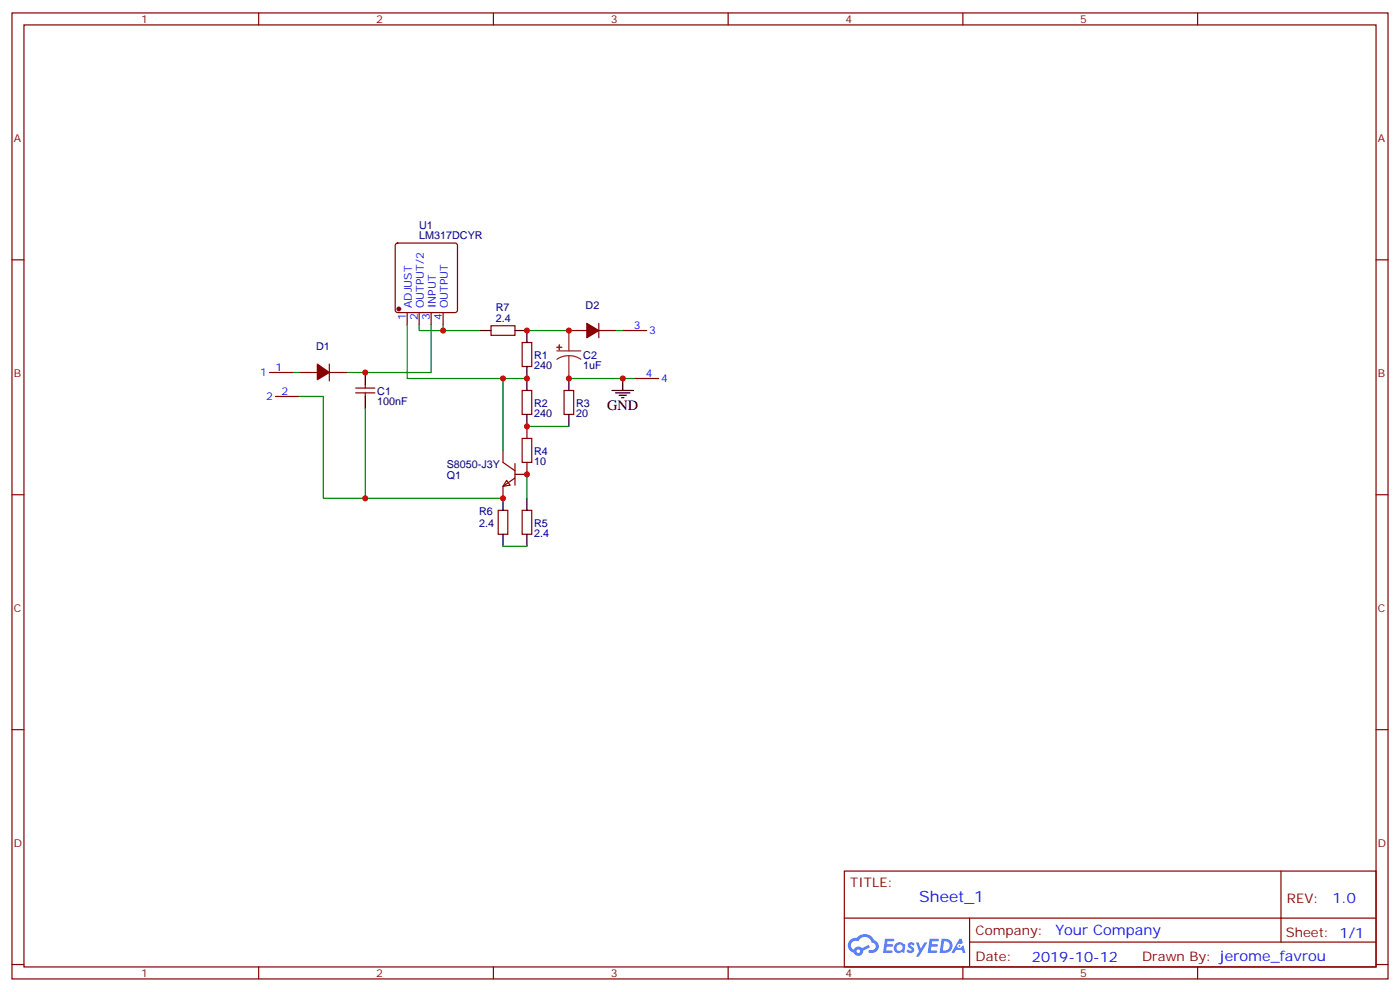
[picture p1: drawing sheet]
<svg xmlns="http://www.w3.org/2000/svg" width="412mm" height="292mm" viewBox="0 0 412 292" stroke-linecap="round" stroke-linejoin="round" font-family="sans-serif">
<g fill="none" stroke="#870000" stroke-width=".35">
<path d="M3.5 3.8h405.4v284.3h-405.4zM7.1 7.3h398.2v277.3h-398.2zM76.2 3.8v3.5M145.3 3.8v3.5M214.5 3.8v3.5M283.6 3.8v3.5M352.8 3.8v3.5M3.5 76.5h3.6M405.3 76.5h3.6M148.2 132.6v3.5l3.5 2.5M151.7 136.5v6.3M151.7 139.6h3.5"/>
<path d="M3.5 145.6h3.6M149.2 141.4l1.1 1.4-2.1 .4zM151.7 140.7l-3.5 2.5v3.5M405.3 145.6h3.6M3.5 214.8h3.6M405.3 214.8h3.6M248.7 256.4h156.6v28.2h-156.6zM377.3 256.4v20.9M248.7 270.2h156.5M285.6 277.3h119.6M285.6 270.2v14.2M3.5 283.9h3.6"/>
<path d="M76.2 284.6v3.5M145.3 284.6v3.5M214.5 284.6v3.5M283.6 284.6v3.5M352.8 284.6v3.5M405.3 283.9h3.6"/>
</g>
<g fill="#5487ff">
<path d="M267.7 277.6a1.22 1.22 0 0 1 1.7 .2l-.4 .6a.47 .47 0 0 0-.3-.4 .47 .47 0 0 0-.5 .2l.1 .2a1.14 1.14 0 0 1 .8 1.8 1.14 1.14 0 0 1-1.9 0l-.2-.2 .5-.6 .7 .5a.29 .29 0 0 0 .3-.3 .29 .29 0 0 0-.2-.3 1.04 1.04 0 0 1-.6-1.7z"/>
<path d="M260.7 276.3h2.4l.3 .2-.2 .5-1.8 .1-.1 .8h1.5l.3 .4-.3 .4h-1.6l-.2 1.1h1.7l.2 .3-.2 .3-2.6 .1z"/>
<path d="M273.8 276.3h2.4l.3 .2-.1 .5-1.8 .1-.2 .8h1.6l.3 .4-.4 .4h-1.6l-.1 1.1h1.7l.2 .3-.2 .3-2.6 .1z"/>
<path d="M282.6 276.3h.7l.3 1.3-.6 .3a.69 .69 0 0 0-1 .3 .69 .69 0 0 0 .4 .9 .69 .69 0 0 0 .9-.6l.5-.2 .6 2.2h-.8l-.2-.9h-1.8l-.5 .9h-.8z"/>
<path d="M269.8 277.4h.8l.6 1.8 1.1-1.8h.9l-2.6 4.2h-.8l.9-1.5z"/>
<path d="M277.4 276.3l-.6 4.2h1.3a2.11 2.11 0 0 0 2.5-2.1 2.11 2.11 0 0 0-2.5-2.1zM278.1 277.1a1.39 1.39 0 0 1 1.7 1.4 1.39 1.39 0 0 1-1.8 1.3h-.3z"/>
<path d="M263.7 277.9a1.54 1.54 0 0 0-.1 2.2 1.54 1.54 0 0 0 2.2 .1l.6 .3 .3-2.3-.2-.3h-.4a1.49 1.49 0 0 0-2.4 0zM264 278.9a.94 .94 0 0 1 1.8 0 .94 .94 0 0 1-1.8 0z"/>
<path d="M250.4 276.7a2.18 2.18 0 0 0 1.1 3.7 1.44 1.44 0 0 0 1.6 .9 1.44 1.44 0 0 0 1.2-1.4l2-1.1-.5-.7-1.9 1a1.47 1.47 0 0 0-2.4 .4 1.39 1.39 0 0 1-.7-1.9 1.39 1.39 0 0 1 2-.5 2.12 2.12 0 0 1 2.2-1.3 2.12 2.12 0 0 1 1.9 1.7 1.14 1.14 0 0 1 1.1 1.4 1.14 1.14 0 0 1-1.7 .7 .43 .43 0 0 0-.5 .4 .43 .43 0 0 0 .4 .5 1.98 1.98 0 0 0 2.5-1.2 1.98 1.98 0 0 0-1.2-2.6 3.1 3.1 0 0 0-5.3-.6l-.9 .1zM252.3 280a.55 .55 0 0 1 1.1 0 .55 .55 0 0 1-1.1 0z"/>
<circle cx="282.6" cy="278.4" r=".26"/>
</g>
<g fill="none" stroke="#870000" stroke-width=".35">
<path d="M116.7 71.7l.4-.2h17l.5 .2 .2 .5v19.1l-.3 .5-.4 .2h-17l-.5-.2-.2-.5v-19.1zM119.9 92v3.5M123.5 92v3.5M127 92v3.5M130.5 92v3.5M144.6 95.9h7.1v2.8h-7.1zM167.6 97.3h5.3M176.4 95.2v4.2M176.4 97.3h5.3M183.4 97.3h7.1M79.4 109.6h7M81.1 116.7h7.1"/>
<path d="M88.2 109.6h5.3M97 107.2v4.9M97 109.6h5.3M104.8 115.6h5.6M104.8 114.2h5.6M107.6 113.2v1M107.6 115.6v1.1M153.8 100.8h2.8v7.1h-2.8zM153.8 114.9h2.8v7.1h-2.8zM166.2 114.9h2.8v7.1h-2.8zM187 111.4h7M155.2 125.5v3.5"/>
<path d="M155.2 136.1v3.5M146.8 150.2h2.8v7.1h-2.8zM153.8 150.2h2.8v7.1h-2.8z"/>
</g>
<g fill="none" stroke="#000" stroke-width=".35">
<path d="M141.1 97.3h3.5M151.7 97.3h3.5v3.5M107.6 109.6v3.6M107.6 116.7v3.5M155.2 107.9v7M167.6 111.4v3.5M180.3 114.9h6.3M181.3 115.6h4.3M182.4 116.3h2.1M183.1 117.1h.7M183.4 111.4v3.5M155.2 122v3.5"/>
<path d="M167.6 122v3.5M148.2 146.7v3.5M148.2 157.3v3.5M155.2 146.7v3.5M155.2 157.3v3.5"/>
</g>
<g fill="#8c2424" stroke="#8c2424" stroke-width=".35">
<path d="M164 102.2l1.5 .1z"/>
<path d="M164.7 101.5l.1 1.4z"/>
</g>
<path d="M167.6 97.3v6M164 103.3h7.1M167.6 104.7l1.8 .2 1.7 .9M167.6 104.7l-1.9 .2-1.7 .9M167.6 104.7v6.7" fill="none" stroke="#8c2424" stroke-width=".35"/>
<g fill="#870000" stroke="#870000" stroke-width=".35">
<path d="M93.5 107.2l3.5 2.4-3.5 2.2z"/>
<path d="M172.9 95.2l3.5 2.1-3.5 2.1z"/>
<circle cx="117.5" cy="90.9" r=".53"/>
</g>
<path d="M153.8 129h2.8v7.1h-2.8z" fill="none" stroke="#a10000" stroke-width=".35"/>
<g fill="none" stroke="#008700" stroke-width=".35">
<path d="M119.9 95.5v15.9h35.3M123.5 95.5v1.8h7v-1.8M127 95.5v14.1h-24.7M130.5 97.3h10.6M155.2 97.3h12.4M181.7 97.3h1.7M86.4 109.6h1.8M88.2 116.7h7v30h12.4M148.2 111.4v21.2M167.6 111.4h19.4M107.6 120.2v26.5h40.6M155.2 139.6v7.1"/>
<path d="M155.2 125.5h12.4M148.2 160.8h7"/>
</g>
<g fill="#c00">
<circle cx="183.4" cy="111.4" r=".88"/>
<circle cx="148.2" cy="111.4" r=".88"/>
<circle cx="155.2" cy="111.4" r=".88"/>
<circle cx="167.6" cy="97.3" r=".88"/>
<circle cx="155.2" cy="97.3" r=".88"/>
<circle cx="167.6" cy="111.4" r=".88"/>
<circle cx="155.2" cy="125.5" r=".88"/>
<circle cx="107.6" cy="109.6" r=".88"/>
<circle cx="155.2" cy="139.6" r=".88"/>
<circle cx="148.2" cy="146.7" r=".88"/>
<circle cx="130.5" cy="97.3" r=".88"/>
<circle cx="107.6" cy="146.7" r=".88"/>
</g>
<text font-size="4.6" fill="#00f" x="270.8" y="265.4">Sheet_1</text>
<text font-size="4.2" x="178.9" y="120.6">GND</text>
<g font-size="4.2" fill="#00f">
<text x="392.5" y="265.7">1.0</text>
<text x="310.9" y="275.2">Your Company</text>
<text x="304" y="283">2019-10-12</text>
</g>
<g font-size="3.9" fill="#800">
<text x="250.5" y="261">TITLE:</text>
<text x="379.1" y="265.7">REV:</text>
<text x="287.4" y="275.2">Company:</text>
<text x="378.7" y="275.8">Sheet: 1/1</text>
<text x="287.4" y="282.9">Date:</text>
<text x="336.4" y="282.9">Drawn By: jerome_favrou</text>
</g>
<g font-size="3.2" fill="#800">
<text x="41.6" y="6.8">1</text>
<text x="110.8" y="6.8">2</text>
<text x="179.9" y="6.8">3</text>
<text x="249.1" y="6.8">4</text>
<text x="318.2" y="6.8">5</text>
<text x="4.1" y="41.9">A</text>
<text x="405.9" y="41.9">A</text>
<text x="4.1" y="111.1">B</text>
<text x="405.9" y="111.1">B</text>
<text x="4.1" y="180.2">C</text>
<text x="405.9" y="180.2">C</text>
<text x="4.1" y="249.3">D</text>
<text x="405.9" y="249.3">D</text>
<text x="41.6" y="287.6">1</text>
<text x="110.8" y="287.6">2</text>
<text x="179.9" y="287.6">3</text>
<text x="249.1" y="287.6">4</text>
<text x="318.2" y="287.6">5</text>
</g>
<g font-size="3.2" fill="#000080">
<text x="123.5" y="70.5">LM317DCYR</text>
<text x="123.5" y="67.3">U1</text>
<text x="146" y="94.8">2.4</text>
<text x="146" y="91.7">R7</text>
<text x="172.5" y="90.9">D2</text>
<text x="93.1" y="102.9">D1</text>
<text x="157.3" y="105.6">R1</text>
<text x="171.8" y="105.6">C2</text>
<text x="157.3" y="108.8">240</text>
<text x="171.8" y="108.8">1uF</text>
<text x="111.1" y="119.3">100nF</text>
<text x="111.1" y="116.2">C1</text>
<text x="157.3" y="119.7">R2</text>
<text x="169.7" y="119.7">R3</text>
<text x="157.3" y="122.9">240</text>
<text x="169.7" y="122.9">20</text>
<text x="131.6" y="137.7">S8050-J3Y</text>
<text x="157.3" y="137">10</text>
<text x="157.3" y="133.8">R4</text>
<text x="131.6" y="140.9">Q1</text>
<text x="141.1" y="155.2">2.4</text>
<text x="141.1" y="151.6">R6</text>
<text x="157.3" y="155">R5</text>
<text x="157.3" y="158.2">2.4</text>
</g>
<g font-size="3.2" fill="#00f">
<text x="119.6" y="94.2" transform="rotate(-90 119.6 94.2)">1</text>
<text x="121.4" y="90.7" transform="rotate(-90 121.4 90.7)">ADJUST</text>
<text x="123.1" y="94.2" transform="rotate(-90 123.1 94.2)">2</text>
<text x="124.9" y="90.7" transform="rotate(-90 124.9 90.7)">OUTPUT/2</text>
<text x="126.6" y="94.2" transform="rotate(-90 126.6 94.2)">3</text>
<text x="128.4" y="90.7" transform="rotate(-90 128.4 90.7)">INPUT</text>
<text x="130.2" y="94.2" transform="rotate(-90 130.2 94.2)">4</text>
<text x="131.9" y="90.7" transform="rotate(-90 131.9 90.7)">OUTPUT</text>
<text x="186.7" y="96.9">3</text>
<text x="191.2" y="98.4">3</text>
<text x="76.7" y="110.7">1</text>
<text x="81.1" y="109.3">1</text>
<text x="190.2" y="111.1">4</text>
<text x="194.7" y="112.5">4</text>
<text x="78.4" y="117.8">2</text>
<text x="82.9" y="116.3">2</text>
</g>
</svg>
